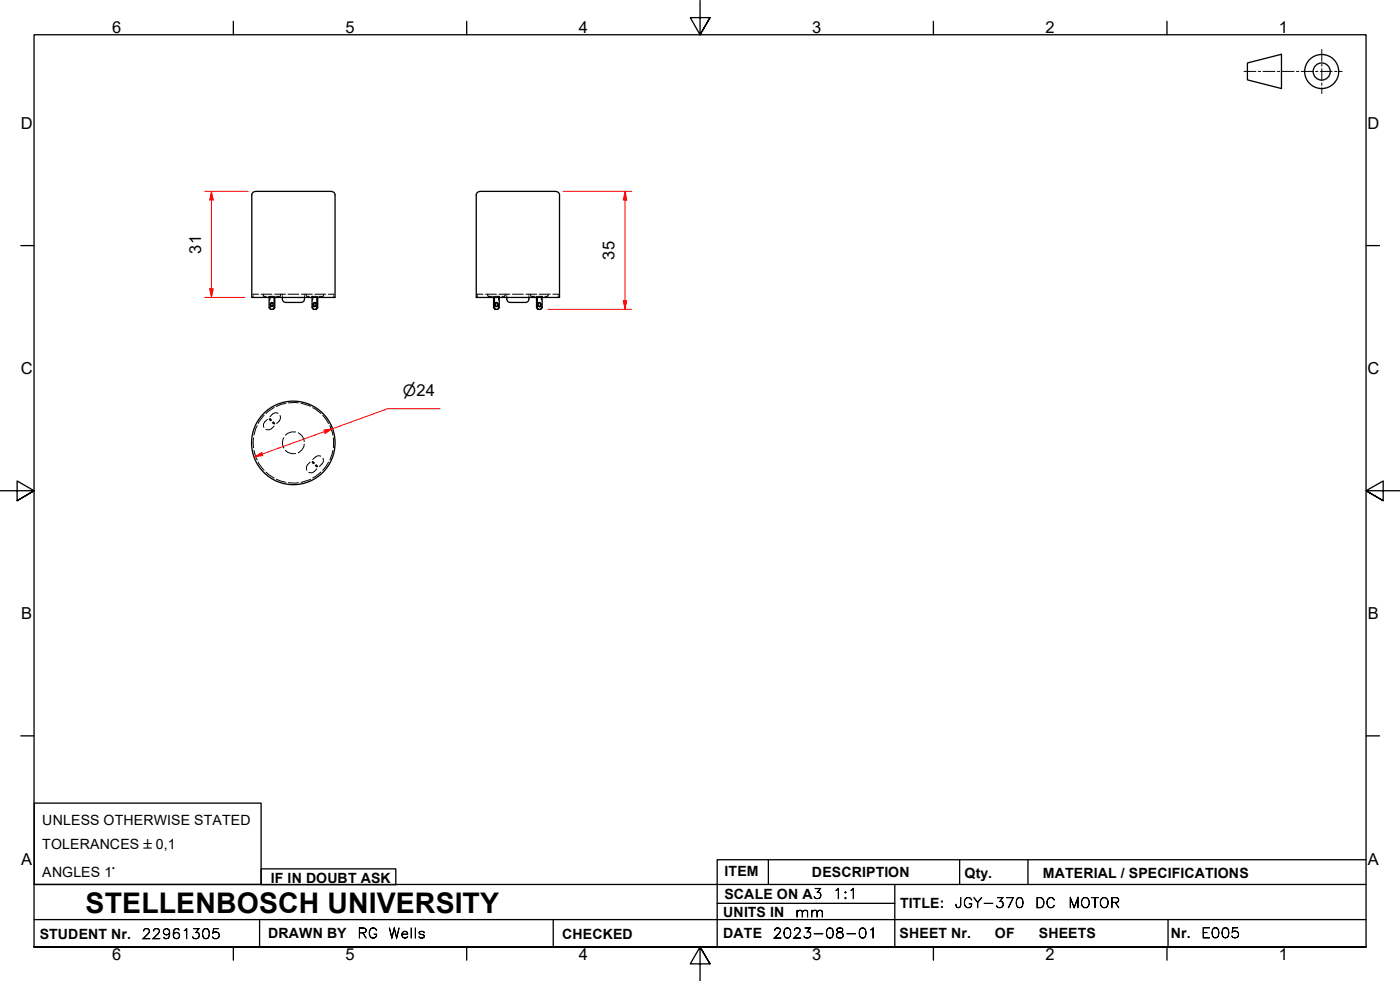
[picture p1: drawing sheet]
<svg xmlns="http://www.w3.org/2000/svg" width="410mm" height="287mm" viewBox="0 0 410 287" stroke-linecap="round" stroke-linejoin="round" font-family="sans-serif">
<!-- layer: Hidden Edges(ISO) -->
<g fill="none" stroke="#000" stroke-width=".29">
<path d="M74.1 86.8v.3M75.7 86.1h-1.6v.3M76.5 86.1h3.1M77.1 86.1v.1M77.1 86.4l.1 .2M77.2 86.7l.8 .1M78.7 86.8h1.4M78.8 90.1h.1M78.8 86.8h.1M78.8 86.9v.2M79 90.1h.1M79.1 88.9l.1 1.3"/>
<path d="M79.1 86.8v1M79.2 90.4l.2 .2M79.5 89.7h.3M79.5 88.5h.3M79.6 88.5l.5 .4M80.1 89.4l-.5 .3M80.3 86.8h.1M80.3 86.9v.2M80.4 86.1h3.2M80.5 86.8h.1M80.5 86.9v.2M80.8 86.8h.9"/>
<path d="M82 86.7l-.1 .1M82.2 86.1v.1M82.2 86.4l-.1 .2M82.7 86.1v.3M82.7 86.8v.3M84.3 86.1h3.2M88.3 86.1h3.1M89.2 86.1v.3M89.2 86.8v.3M89.7 86.1v.1M89.7 86.4v.2M89.8 86.7l.8 .1"/>
<path d="M91.2 86.8h1.4M91.4 90.1h.2M91.4 86.8h.1M91.4 86.9v.2M91.6 88.9l.1 1.3M91.6 86.8v1M91.8 90.4l.1 .2M92.1 88.5l.4 .1 .1 .3M92.2 86.1h3.2M92.6 89.4l-.1 .3h-.4M92.8 86.8h.1M92.8 86.9v.2"/>
<path d="M93 86.8h.1M93 86.9v.2M93.4 86.8h.9M94.6 86.7l-.2 .1M94.7 86.1v.1M94.7 86.4v.2M96.1 86.1h1.6v.3M97.7 86.8v.3M139.8 86.8v.3M141.4 86.1h-1.6v.3M142.2 86.1h3.2M142.8 86.1v.1"/>
<path d="M142.8 86.4l.1 .2M142.9 86.7l.2 .1M143.3 86.8h.8M144.5 86.8h.1M144.5 86.9v.2M144.8 86.8h.1M144.8 86.9v.2M144.9 89.4l.5 .3M144.9 86.8h1.4M145.2 89.7h.3M145.2 88.5h.3M145.4 88.5l-.5 .4"/>
<path d="M145.7 90.4l-.1 .2M146 90.1h.2M146 86.8v1M146 88.9v1.2M146 90.1l-.1 .1M146.1 86.1h3.2M146.2 86.8h.1M146.2 86.9v.2M147.8 86.7l-.8 .1M147.9 86.1v.1M147.9 86.4l-.1 .2M148.4 86.1v.3"/>
<path d="M148.4 86.8v.3M150.1 86.1h3.1M154 86.1h3.2M154.9 86.1v.3M154.9 86.8v.3M155.4 86.1v.1M155.4 86.4v.2M155.5 86.7l.2 .1M155.8 86.8h.9M157.1 86.8h.1M157.1 86.9v.2M157.3 86.8h.1"/>
<path d="M157.3 86.9v.2M157.4 89.4l.5 .3M157.4 86.8h1.5M157.8 89.7h.2M157.8 88.5h.2M157.9 88.5l-.5 .4M157.9 86.1h3.2M158.3 90.4l-.1 .2M158.5 90.1h.2M158.5 86.8v1M158.5 88.9v1.2M158.5 90.1l-.1 .1"/>
<path d="M158.7 86.8h.1M158.7 86.9v.2M160.3 86.7l-.7 .1M160.5 86.1v.1M160.5 86.4l-.1 .2M161.9 86.1h1.5v.3M163.4 86.8v.3M80.3 119.3l-2.4 1.7M83.7 118.1l-1.4 .3-1.4 .6M84.5 117.9h2.9M88.1 118.1l2.8 .8M91.6 119.3l2.4 1.7"/>
<path d="M74.2 128.2v2.9M74.4 131.8l.9 2.8M75.3 124.6l-.9 2.8M75.6 135.3l1.7 2.4M77.3 121.6l-1.7 2.4M77.9 138.2l2.4 1.8M78.3 122.8l-1.1 1.3 .1 1M78.9 122.7l.4 .5M79 122.6l.5 .4M79.2 123h-.1M79.3 122.8l-.1 .1M79.4 122.9l-.2 .2"/>
<path d="M79.8 123.7l.5 .4M79.9 123.7v.1M80 123.5l.4 .5M80.1 123.6h-.1M80.1 123.8l-.2 .1M80.2 123.7l-.1 .1M80.3 124.7l-1.4 1.1-1-.1M81.4 121l-1-.1-1.3 1.1M82 121.6l.1 1-1.1 1.4M83.1 128.1a2.83 2.83 0 0 0 0 3M83.6 131.8a3.3 3.3 0 0 0 3 1M86.6 126.4a3.3 3.3 0 0 0-3 1"/>
<path d="M87.3 126.7a3.1 3.1 0 0 1 1.8 2.5M89.1 130a3.1 3.1 0 0 1-1.8 2.5M90.8 135.3l-1.1 1.4 .2 .9M91.4 135.2l.4 .6M91.5 135.1l.6 .5M91.7 135.5l-.1 .1M91.8 135.6v.1M91.9 135.3l-.1 .1M91.9 135.5h.1M92.3 136.2l.5 .5M92.5 136l.5 .5M92.5 136.3h.1"/>
<path d="M92.6 136.3l-.1 .2M92.6 136.2h.1M92.7 136.2l-.1 .1M92.8 137.2l-1.4 1.2-1-.1M93.9 133.6l-.9-.2-1.4 1.1M94 138.2l-2.4 1.7M94.5 121.6l1.7 2.4M94.6 134.1l.1 1-1.2 1.4M96.2 135.3l-1.7 2.4M96.6 124.6l.9 2.8M97.5 131.8l-.9 2.8M97.6 128.2v2.9"/>
<path d="M80.9 140.3l2.8 .9M84.5 141.3h2.9M90.9 140.3l-2.8 .9"/>
</g>
<!-- layer: Visible Edges(ISO) -->
<g fill="none" stroke="#000" stroke-width=".38">
<path d="M73.7 57v30.1h24.4v-30.1M74.7 56.1a.98 .98 0 0 0-1 1M74.7 56h22.4M97.1 56.1a.98 .98 0 0 1 1 1M139.4 57v30.1h24.4v-30.1M140.4 56.1a.98 .98 0 0 0-1 1M140.5 56h22.3M162.8 56.1a.98 .98 0 0 1 1 1M78.8 87.1v3l.4 .5h.7l.4-.5M79.2 88.7l.3-.2 .3 .2v.9h-.6zM79.6 88.5a.73 .73 0 0 0 0 1.2M80.3 87.1v3h.2v-3"/>
<path d="M80.5 90.1l-.6 .5M82.7 87.1a1.13 1.13 0 0 0 1 1.4h4.4a1.09 1.09 0 0 0 1.1-1.4M91.4 87.1v3l.4 .5h.7l.3-.5M91.8 88.7l.3-.2 .3 .2v.9h-.6zM92.2 88.5a.73 .73 0 0 0 0 1.2M92.8 87.1v3h.2v-3M93 90.1l-.5 .5M144.5 87.1v3h.3v-3M144.5 90.1l.6 .5-.3-.5M145.2 88.7l.3-.2 .3 .2v.9h-.6zM145.4 88.5a.73 .73 0 0 1 0 1.2M146.2 87.1v3l-.4 .5h-.7"/>
<path d="M148.4 87.1a1.13 1.13 0 0 0 1 1.4M154.9 87.1a1.13 1.13 0 0 1-1 1.4h-4.5M157.1 87.1v3h.2v-3M157.1 90.1l.6 .5-.4-.5M157.7 88.7l.3-.2 .3 .2v.9h-.6zM157.9 88.5a.73 .73 0 0 1 0 1.2M158.7 87.1v3l-.3 .5h-.7"/>
<circle cx="85.9" cy="129.7" r="12.2"/>
</g>
<!-- layer: Border_0 -->
<g fill="none" stroke="#000" stroke-width=".38">
<path d="M68.3 6.2v4M136.7 6.2v4M205 .1v10.1l-2.9-5h5.8l-2.9 5 2.9-5M273.3 6.2v4M341.7 6.2v4M6.1 71.9h3.9M400 71.9h3.9M0 143.7h10l-5-2.9v5.8l5-2.9-5 2.9M410 143.7h-10l5-2.9v5.8l-5-2.9 5 2.9M6.1 215.4h3.9M400 215.4h3.9M10 277.2v-267h390v267h-390h390"/>
<path d="M68.3 277.2v3.9M136.7 277.2v3.9M273.3 277.2v3.9M341.7 277.2v3.9M207.9 282.1l-2.9-4.9 2.9 4.9h-5.8l2.9-4.9v10"/>
</g>
<!-- layer: Sketch Geometry(ISO) -->
<g fill="none" stroke="#000" stroke-width=".38">
<path d="M365.3 18.4l9.9-2.5v10l-9.9-2.5zM10 235.1h66.5v23.8h-66.5zM10 258.9h390M76.5 254.3h39.4v4.7h-39.4zM225 251.7v7.2M262 258.9v18.3M281 251.7v7.2M301 251.7v7.2M400 251.7h-190v25.5M10 277.2h390M10 269.2h390M76 269.2v8"/>
<path d="M162 269.2v8M210 264.4h52M342 269.2v8"/>
<circle cx="387" cy="20.9" r="5"/>
<circle cx="387" cy="20.9" r="2.51"/>
</g>
<g fill="none" stroke="#000" stroke-width=".29">
<path d="M387 14.5v3.5M387 18.7v.7M364.2 20.9h3.5M368.4 20.9h.7M369.8 20.9h3.5M374 20.9h.7M375.4 20.9h3.5M379.6 20.9h.7M381 20.9h3.5M385.2 20.9h.7M386.6 20.9h3.5M387 20.1v3.5"/>
<path d="M387 24.3v.7M387 25.7v1.7M390.8 20.9h.7M392.2 20.9h.8"/>
</g>
<!-- layer: Dimensions(ISO) -->
<path d="M183 56v2.6" fill="none" stroke="#f00" stroke-width=".29"/>
<path d="M183 56l.5 2.6h-1z" fill-rule="evenodd" fill="#f00"/>
<path d="M183 56l.5 2.6h-1zM183 88v2.6" fill="none" stroke="#f00" stroke-width=".29"/>
<path d="M182.5 88h1l-.5 2.6z" fill-rule="evenodd" fill="#f00"/>
<path d="M164.8 56h20.2M183 58.6v29.4M160.3 90.6h24.7M182.5 88h1l-.5 2.6zM97.4 125.5l-2.3 .8" fill="none" stroke="#f00" stroke-width=".29"/>
<path d="M94.9 125.9l2.5-.4-2.2 1.3z" fill-rule="evenodd" fill="#f00"/>
<path d="M76.8 132.9l-2.4 .8M94.9 125.9l2.5-.4-2.2 1.3z" fill="none" stroke="#f00" stroke-width=".29"/>
<path d="M74.4 133.7l2.2-1.2 .4 .9z" fill-rule="evenodd" fill="#f00"/>
<path d="M61.9 56v2.6M128.8 119.6h-15.3l-16.1 5.9M74.4 133.7l2.2-1.2 .4 .9zM95.1 126.3l-18.3 6.6" fill="none" stroke="#f00" stroke-width=".29"/>
<path d="M61.9 56l.5 2.6h-1z" fill-rule="evenodd" fill="#f00"/>
<path d="M61.9 56l.5 2.6h-1zM61.9 84.5v2.6" fill="none" stroke="#f00" stroke-width=".29"/>
<path d="M61.4 84.5h1l-.5 2.6z" fill-rule="evenodd" fill="#f00"/>
<path d="M59.9 56h12.8M61.9 58.6v25.9M59.9 87.1h11.8M61.4 84.5h1l-.5 2.6z" fill="none" stroke="#f00" stroke-width=".29"/>
<text font-size="8.3" x="25.1" y="267.2">STELLENBOSCH UNIVERSITY</text>
<g font-size="4.8">
<text x="32.8" y="9.7">6</text>
<text x="101.2" y="9.7">5</text>
<text x="169.5" y="9.7">4</text>
<text x="237.8" y="9.7">3</text>
<text x="306.1" y="9.7">2</text>
<text x="374.5" y="9.7">1</text>
<text x="6.1" y="37.8">D</text>
<text x="400.4" y="37.8">D</text>
<text x="58.9" y="74.2" transform="rotate(-90 58.9 74.2)">31</text>
<text x="179.9" y="76" transform="rotate(-90 179.9 76)">35</text>
<text x="6.1" y="109.6">C</text>
<text x="400.4" y="109.6">C</text>
<text x="6.2" y="181.3">B</text>
<text x="400.5" y="181.3">B</text>
<text x="6.2" y="253.1">A</text>
<text x="400.5" y="253.1">A</text>
<text x="32.8" y="281.1">6</text>
<text x="101.2" y="281.1">5</text>
<text x="169.5" y="281.1">4</text>
<text x="237.8" y="281.1">3</text>
<text x="306.1" y="281.1">2</text>
<text x="374.5" y="281.1">1</text>
</g>
<text font-size="4.6" x="118" y="115.8">⌀24</text>
<g font-size="4.1">
<text x="12.4" y="241.5">UNLESS OTHERWISE STATED</text>
<text x="12.4" y="248.5">TOLERANCES ±0,1</text>
<text x="12.4" y="256.6">ANGLES 1°</text>
<text x="212.2" y="256.5">ITEM</text>
<text x="237.7" y="256.7">DESCRIPTION</text>
<text x="282.4" y="256.9">Qty.</text>
<text x="305.4" y="256.9">MATERIAL / SPECIFICATIONS</text>
<text x="79.3" y="258.5">IF IN DOUBT ASK</text>
<text x="212.1" y="263">SCALE ON A3</text>
<text x="211.8" y="268.4">UNITS IN</text>
<text x="263.5" y="265.7">TITLE:</text>
<text x="11.6" y="274.8">STUDENT Nr.</text>
<text x="78.5" y="274.6">DRAWN BY</text>
<text x="164.6" y="274.8">CHECKED</text>
<text x="211.8" y="274.6">DATE</text>
<text x="263.4" y="274.6">SHEET Nr.</text>
<text x="291.3" y="274.6">OF</text>
<text x="304.2" y="274.6">SHEETS</text>
<text x="342.8" y="274.5">Nr.</text>
</g>
<g font-size="4">
<text x="243.9" y="263">1:1</text>
<text x="232.8" y="268.4">mm</text>
<text x="279.6" y="265.7">JGY-370</text>
<text x="303.1" y="265.7">DC</text>
<text x="312.8" y="265.7">MOTOR</text>
<text x="41.5" y="274.8">22961305</text>
<text x="104.6" y="274.6">RG</text>
<text x="113.7" y="274.6">Wells</text>
<text x="226.3" y="274.6">2023-08-01</text>
<text x="351.7" y="274.5">E005</text>
</g>
</svg>
